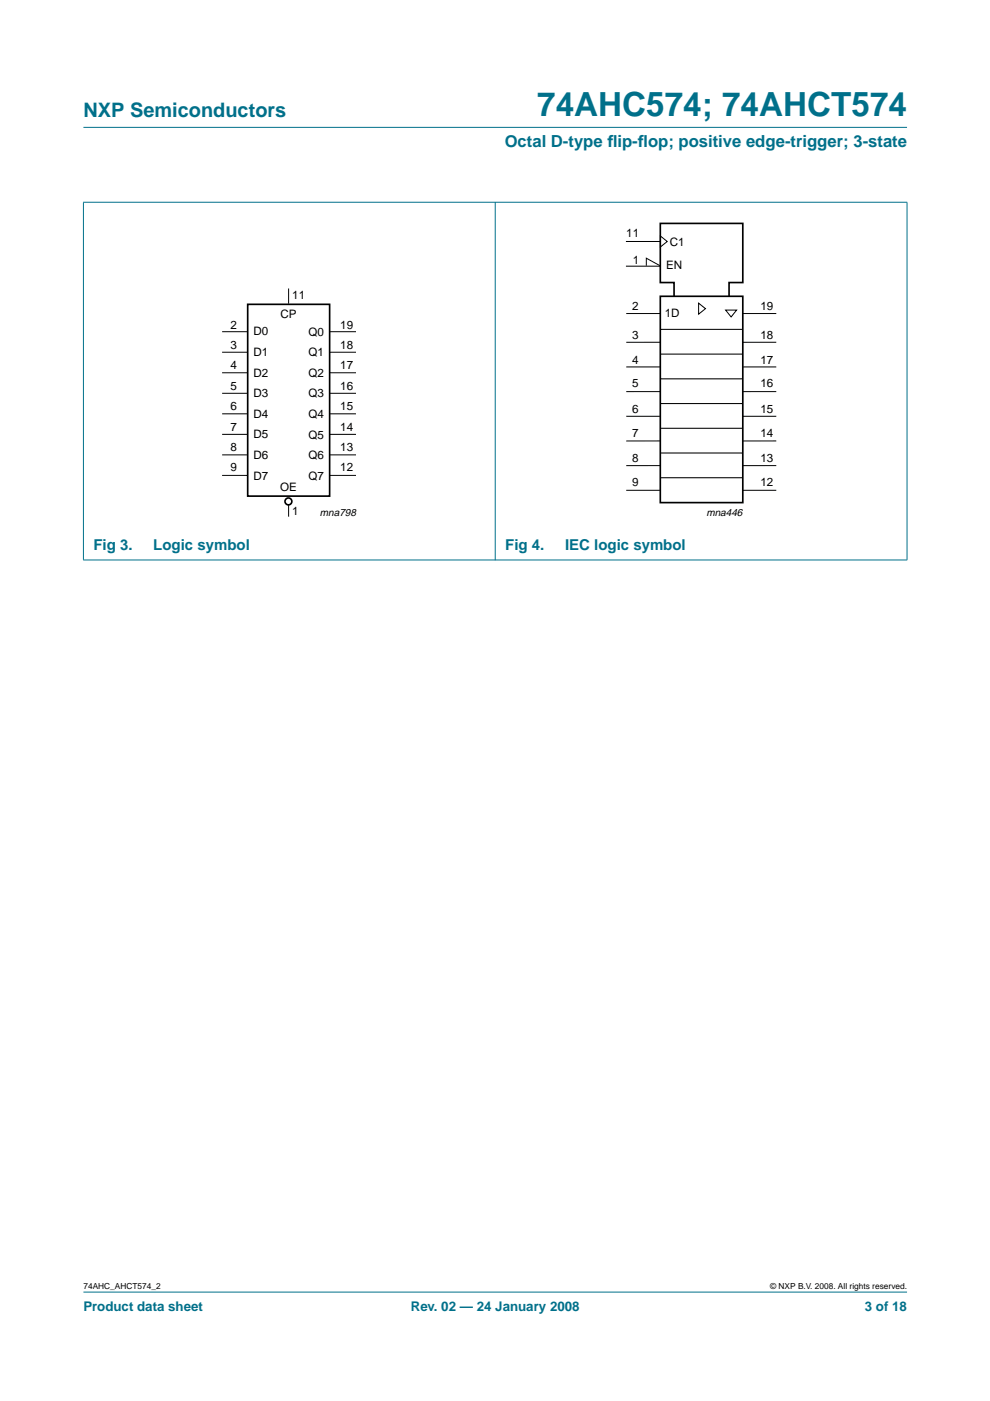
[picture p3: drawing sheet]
<svg xmlns="http://www.w3.org/2000/svg" width="210mm" height="297mm" viewBox="0 0 210 297" stroke-linecap="round" stroke-linejoin="round" font-family="sans-serif">
<g fill="#00708a" stroke="#00708a" stroke-width=".21">
<path d="M17.7 273.9h174.6z"/>
<path d="M17.7 27h174.6z"/>
<path d="M17.7 42.9v75.8z"/>
<path d="M105 42.8v76z"/>
<path d="M192.3 42.9v75.8z"/>
<path d="M17.6 42.9h174.8z"/>
<path d="M17.6 118.7h174.8z"/>
</g>
<g fill="none" stroke="#000" stroke-width=".35">
<path d="M52.5 64.5h17.4v40.7h-17.4zM140 62.8h17.5v43.8h-17.5zM142.9 62.8v-2.9h-2.9v-12.5h17.5v12.5h-2.9v2.9"/>
<circle cx="61.2" cy="106.3" r=".73"/>
</g>
<g fill="none" stroke="#000" stroke-width=".21">
<path d="M132.7 51.2h7.3M132.7 56.4h7.3M137 56.3v-1.6l2.9 1.6M140 50l1.5 1.2-1.5 1.2zM47.1 70.3h5.4M47.1 74.7h5.4M47.1 79h5.4M61.2 61.2v3.2M69.9 70.3h5.6M69.9 74.7h5.6M69.9 79h5.6M132.8 66.5h7.2"/>
<path d="M132.8 77.8h7.2M140 72.6h-7.2M148.1 64.3l1.5 1.1-1.5 1.2zM153.8 65.7h2.4l-1.2 1.5zM157.5 66.5h7.1M157.5 77.8h7.1M164.6 72.6h-7.1M47.1 83.4h5.4M47.1 87.7h5.4M47.1 92.1h5.4M47.1 96.4h5.4M69.9 83.4h5.6"/>
<path d="M69.9 87.7h5.6M69.9 92.1h5.6M69.9 96.4h5.6M132.8 88.3h7.2M140 83h-7.2M140 93.5h-7.2M140 98.7h-7.2M157.5 88.3h7.1M164.6 83h-7.1M164.6 93.5h-7.1M164.6 98.7h-7.1M47.1 100.8h5.4"/>
<path d="M61.2 107v2.5M69.9 100.8h5.6M132.8 104h7.2M157.5 104h7.1"/>
</g>
<path d="M140 75.1h17.5M140 69.8h17.5M140 96h17.5M140 90.8h17.5M140 85.6h17.5M140 80.3h17.5M140 101.3h17.5" fill="none" stroke="#000" stroke-width=".23"/>
<text font-size="7.1" fill="#00708a" x="113.9" y="24.7">74AHC574; 74AHCT574</text>
<text font-size="4.2" fill="#00708a" x="17.7" y="24.9">NXP Semiconductors</text>
<g font-size="3.5" fill="#00708a">
<text x="107" y="31.1">Octal D-type f</text>
<text x="128.8" y="31.1">lip-f</text>
<text x="135.2" y="31.1">lop; positive edge-trigger; 3-state</text>
</g>
<g font-size="3.2" fill="#00708a">
<text x="19.8" y="116.6">Fig 3.</text>
<text x="32.5" y="116.6">Logic symbol</text>
<text x="107.1" y="116.6">Fig 4.</text>
<text x="119.8" y="116.6">IEC logic symbol</text>
</g>
<g font-size="2.8" fill="#00708a">
<text x="17.7" y="278">Product data sheet</text>
<text x="87.1" y="278">Rev. 02 — 24 January 2008</text>
<text x="183.4" y="278">3 of 18</text>
</g>
<g font-size="2.5">
<text x="132.8" y="50.3">11</text>
<text x="142" y="52.1">C1</text>
<text x="134.2" y="55.9">1</text>
<text x="141.2" y="57.1">EN</text>
<text x="62" y="63.3">11</text>
<text x="134" y="65.8">2</text>
<text x="161.2" y="65.8">19</text>
<text x="48.9" y="69.7">2</text>
<text x="53.8" y="71.1">D0</text>
<text x="59.5" y="67.5">CP</text>
<text x="65.4" y="71.2">Q0</text>
<text x="72.1" y="69.7">19</text>
<text x="134" y="71.9">3</text>
<text x="141" y="67.2">1D</text>
<text x="161.2" y="71.9">18</text>
<text x="48.9" y="74">3</text>
<text x="53.8" y="75.5">D1</text>
<text x="65.4" y="75.5">Q1</text>
<text x="72.1" y="74">18</text>
<text x="134" y="77.2">4</text>
<text x="161.2" y="77.2">17</text>
<text x="48.9" y="82.7">5</text>
<text x="48.9" y="78.3">4</text>
<text x="53.8" y="79.8">D2</text>
<text x="65.4" y="79.9">Q2</text>
<text x="72.1" y="82.7">16</text>
<text x="72.1" y="78.3">17</text>
<text x="134" y="82.1">5</text>
<text x="161.2" y="82.1">16</text>
<text x="48.9" y="87">6</text>
<text x="53.8" y="84.2">D3</text>
<text x="53.8" y="88.6">D4</text>
<text x="65.4" y="84.3">Q3</text>
<text x="65.4" y="88.6">Q4</text>
<text x="72.1" y="87">15</text>
<text x="134" y="87.5">6</text>
<text x="161.2" y="87.5">15</text>
<text x="48.9" y="95.6">8</text>
<text x="48.9" y="91.3">7</text>
<text x="53.8" y="92.9">D5</text>
<text x="65.4" y="93">Q5</text>
<text x="72.1" y="95.6">13</text>
<text x="72.1" y="91.3">14</text>
<text x="134" y="92.6">7</text>
<text x="161.2" y="92.6">14</text>
<text x="48.9" y="100">9</text>
<text x="53.8" y="97.3">D6</text>
<text x="53.8" y="101.7">D7</text>
<text x="65.4" y="97.4">Q6</text>
<text x="65.4" y="101.8">Q7</text>
<text x="72.1" y="100">12</text>
<text x="134" y="98.1">8</text>
<text x="161.2" y="98.1">13</text>
<text x="59.4" y="104.1">OE</text>
<text x="134" y="103.1">9</text>
<text x="161.2" y="103.1">12</text>
<text x="62" y="109.3">1</text>
</g>
<g font-size="2.2">
<text x="67.8" y="109.4">mna798</text>
<text x="149.8" y="109.4">mna446</text>
</g>
<g font-size="1.8">
<text x="17.7" y="273.4">74AHC_AHCT574_2</text>
<text x="163.3" y="273.4">© NXP B.V. 2008. All rights reserved.</text>
</g>
</svg>
